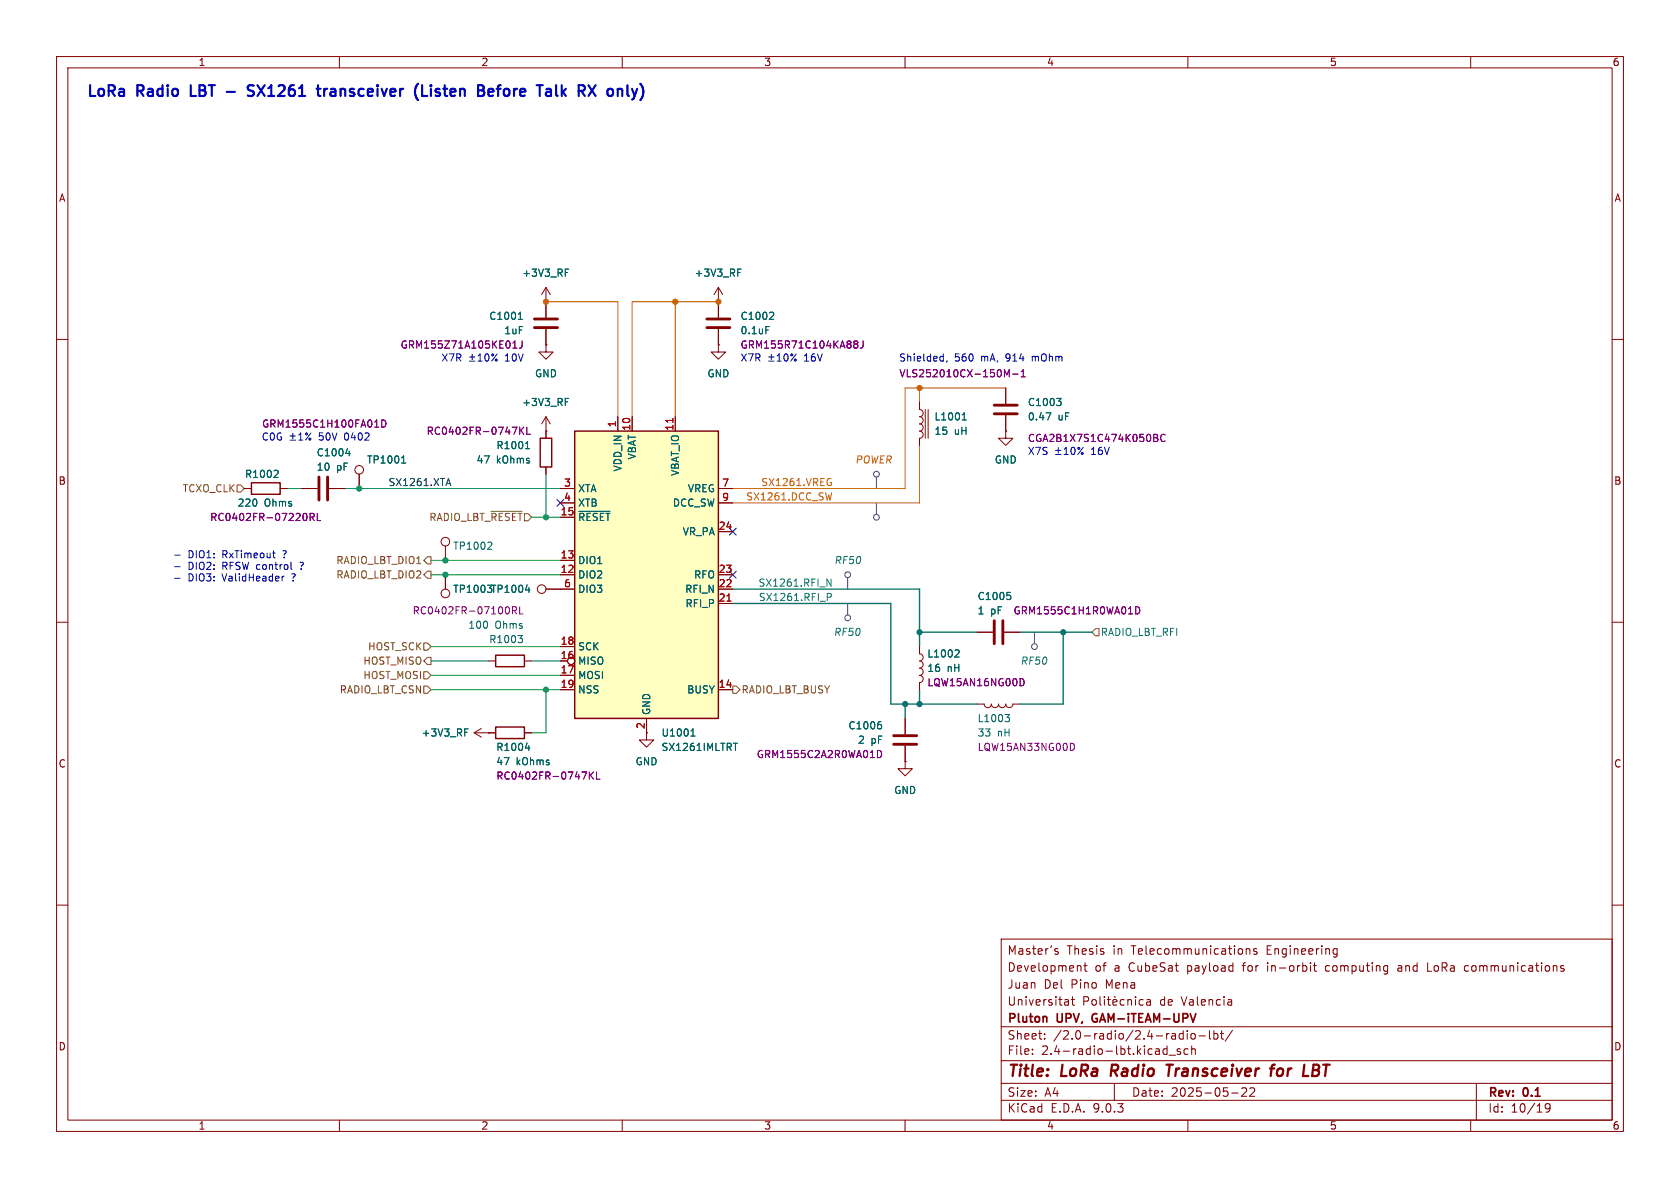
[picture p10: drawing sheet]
(kicad_sch
 (version 20250114)
 (generator "eeschema")
 (generator_version "9.0")
 (paper "A4")
 (title_block
  (title "LoRa Radio Transceiver for LBT")
  (date "2025-05-22")
  (rev "0.1")
  (company "Pluton UPV, GAM-iTEAM-UPV")
  (comment 1 "Universitat Politècnica de Valencia")
  (comment 2 "Juan Del Pino Mena")
  (comment 3 "Development of a CubeSat payload for in-orbit computing and LoRa communications")
  (comment 4 "Master’s Thesis in Telecommunications Engineering"))
 (lib_symbols
  (symbol "Connector:TestPoint"
   (pin_numbers (hide yes))
   (pin_names
    (offset 0.762) (hide yes)) (exclude_from_sim no) (in_bom yes) (on_board yes)
   (property "Reference" "TP" (at 0 6.858 0) (effects (font (size 1.27 1.27))))
   (property "Value" "TestPoint" (at 0 5.08 0) (effects (font (size 1.27 1.27))))
   (property "Footprint" "" (at 5.08 0 0) (effects (font (size 1.27 1.27)) (hide yes)))
   (property "Datasheet" "~" (at 5.08 0 0) (effects (font (size 1.27 1.27)) (hide yes)))
   (property "Description" "test point" (at 0 0 0) (effects (font (size 1.27 1.27)) (hide yes)))
   (symbol "TestPoint_0_1"
    (circle (center 0 3.302) (radius 0.762) (stroke (width 0) (type default)) (fill (type none))))
   (symbol "TestPoint_1_1"
    (pin passive line (at 0 0 90) (length 2.54) (name "1" (effects (font (size 1.27 1.27)))) (number "1" (effects (font (size 1.27 1.27))))))
   (embedded_fonts no))
  (symbol "Device:C"
   (pin_numbers (hide yes))
   (pin_names
    (offset 0.254)) (exclude_from_sim no) (in_bom yes) (on_board yes)
   (property "Reference" "C" (at 0.635 2.54 0) (effects (font (size 1.27 1.27)) (justify left)))
   (property "Value" "C" (at 0.635 -2.54 0) (effects (font (size 1.27 1.27)) (justify left)))
   (property "Footprint" "" (at 0.9652 -3.81 0) (effects (font (size 1.27 1.27)) (hide yes)))
   (property "Datasheet" "~" (at 0 0 0) (effects (font (size 1.27 1.27)) (hide yes)))
   (property "Description" "Unpolarized capacitor" (at 0 0 0) (effects (font (size 1.27 1.27)) (hide yes)))
   (symbol "C_0_1"
    (polyline (pts (xy -2.032 0.762) (xy 2.032 0.762)) (stroke (width 0.508) (type default)) (fill (type none)))
    (polyline (pts (xy -2.032 -0.762) (xy 2.032 -0.762)) (stroke (width 0.508) (type default)) (fill (type none))))
   (symbol "C_1_1"
    (pin passive line (at 0 3.81 270) (length 2.794) (name "~" (effects (font (size 1.27 1.27)))) (number "1" (effects (font (size 1.27 1.27)))))
    (pin passive line (at 0 -3.81 90) (length 2.794) (name "~" (effects (font (size 1.27 1.27)))) (number "2" (effects (font (size 1.27 1.27))))))
   (embedded_fonts no))
  (symbol "Device:L"
   (pin_numbers (hide yes))
   (pin_names
    (offset 1.016) (hide yes)) (exclude_from_sim no) (in_bom yes) (on_board yes)
   (property "Reference" "L" (at -1.27 0 90) (effects (font (size 1.27 1.27))))
   (property "Value" "L" (at 1.905 0 90) (effects (font (size 1.27 1.27))))
   (property "Footprint" "" (at 0 0 0) (effects (font (size 1.27 1.27)) (hide yes)))
   (property "Datasheet" "~" (at 0 0 0) (effects (font (size 1.27 1.27)) (hide yes)))
   (property "Description" "Inductor" (at 0 0 0) (effects (font (size 1.27 1.27)) (hide yes)))
   (symbol "L_0_1"
    (arc (start 0 2.54) (mid 0.6323 1.905) (end 0 1.27) (stroke (width 0) (type default)) (fill (type none)))
    (arc (start 0 1.27) (mid 0.6323 0.635) (end 0 0) (stroke (width 0) (type default)) (fill (type none)))
    (arc (start 0 0) (mid 0.6323 -0.635) (end 0 -1.27) (stroke (width 0) (type default)) (fill (type none)))
    (arc (start 0 -1.27) (mid 0.6323 -1.905) (end 0 -2.54) (stroke (width 0) (type default)) (fill (type none))))
   (symbol "L_1_1"
    (pin passive line (at 0 3.81 270) (length 1.27) (name "1" (effects (font (size 1.27 1.27)))) (number "1" (effects (font (size 1.27 1.27)))))
    (pin passive line (at 0 -3.81 90) (length 1.27) (name "2" (effects (font (size 1.27 1.27)))) (number "2" (effects (font (size 1.27 1.27))))))
   (embedded_fonts no))
  (symbol "Device:L_Iron"
   (pin_numbers (hide yes))
   (pin_names
    (offset 1.016) (hide yes)) (exclude_from_sim no) (in_bom yes) (on_board yes)
   (property "Reference" "L" (at -1.27 0 90) (effects (font (size 1.27 1.27))))
   (property "Value" "L_Iron" (at 2.794 0 90) (effects (font (size 1.27 1.27))))
   (property "Footprint" "" (at 0 0 0) (effects (font (size 1.27 1.27)) (hide yes)))
   (property "Datasheet" "~" (at 0 0 0) (effects (font (size 1.27 1.27)) (hide yes)))
   (property "Description" "Inductor with iron core" (at 0 0 0) (effects (font (size 1.27 1.27)) (hide yes)))
   (symbol "L_Iron_0_1"
    (arc (start 0 2.54) (mid 0.6323 1.905) (end 0 1.27) (stroke (width 0) (type default)) (fill (type none)))
    (arc (start 0 1.27) (mid 0.6323 0.635) (end 0 0) (stroke (width 0) (type default)) (fill (type none)))
    (arc (start 0 0) (mid 0.6323 -0.635) (end 0 -1.27) (stroke (width 0) (type default)) (fill (type none)))
    (arc (start 0 -1.27) (mid 0.6323 -1.905) (end 0 -2.54) (stroke (width 0) (type default)) (fill (type none)))
    (polyline (pts (xy 1.016 2.54) (xy 1.016 -2.54)) (stroke (width 0) (type default)) (fill (type none)))
    (polyline (pts (xy 1.524 -2.54) (xy 1.524 2.54)) (stroke (width 0) (type default)) (fill (type none))))
   (symbol "L_Iron_1_1"
    (pin passive line (at 0 3.81 270) (length 1.27) (name "1" (effects (font (size 1.27 1.27)))) (number "1" (effects (font (size 1.27 1.27)))))
    (pin passive line (at 0 -3.81 90) (length 1.27) (name "2" (effects (font (size 1.27 1.27)))) (number "2" (effects (font (size 1.27 1.27))))))
   (embedded_fonts no))
  (symbol "Device:R"
   (pin_numbers (hide yes))
   (pin_names
    (offset 0)) (exclude_from_sim no) (in_bom yes) (on_board yes)
   (property "Reference" "R" (at 2.032 0 90) (effects (font (size 1.27 1.27))))
   (property "Value" "R" (at 0 0 90) (effects (font (size 1.27 1.27))))
   (property "Footprint" "" (at -1.778 0 90) (effects (font (size 1.27 1.27)) (hide yes)))
   (property "Datasheet" "~" (at 0 0 0) (effects (font (size 1.27 1.27)) (hide yes)))
   (property "Description" "Resistor" (at 0 0 0) (effects (font (size 1.27 1.27)) (hide yes)))
   (symbol "R_0_1"
    (rectangle (start -1.016 -2.54) (end 1.016 2.54) (stroke (width 0.254) (type default)) (fill (type none))))
   (symbol "R_1_1"
    (pin passive line (at 0 3.81 270) (length 1.27) (name "~" (effects (font (size 1.27 1.27)))) (number "1" (effects (font (size 1.27 1.27)))))
    (pin passive line (at 0 -3.81 90) (length 1.27) (name "~" (effects (font (size 1.27 1.27)))) (number "2" (effects (font (size 1.27 1.27))))))
   (embedded_fonts no))
  (symbol "RF:SX1261IMLTRT" (exclude_from_sim no) (in_bom yes) (on_board yes)
   (property "Reference" "U" (at 13.97 24.13 0) (effects (font (size 1.27 1.27)) (justify left)))
   (property "Value" "SX1261IMLTRT" (at 13.97 21.59 0) (effects (font (size 1.27 1.27)) (justify left)))
   (property "Footprint" "Package_DFN_QFN:QFN-24-1EP_4x4mm_P0.5mm_EP2.6x2.6mm" (at 1.27 -31.75 0) (effects (font (size 1.27 1.27)) (hide yes)))
   (property "Datasheet" "https://semtech.file.force.com/sfc/dist/version/download/?oid=00DE0000000JelG&ids=0682R00000IjPWSQA3&d=%2Fa%2F2R000000Un7F%2FyT.fKdAr9ZAo3cJLc4F2cBdUsMftpT2vsOICP7NmvMo" (at 1.27 -29.21 0) (effects (font (size 1.27 1.27)) (hide yes)))
   (property "Description" "150 MHz to 960 MHz Low Power Long Range Transceiver, 14dBm output power, spreading factor from 5 to 12, LoRA, QFN-24" (at 0 0 0) (effects (font (size 1.27 1.27)) (hide yes)))
   (symbol "SX1261IMLTRT_0_1"
    (rectangle (start -12.7 25.4) (end 12.7 -25.4) (stroke (width 0.254) (type default)) (fill (type background))))
   (symbol "SX1261IMLTRT_1_1"
    (pin bidirectional line (at -15.24 15.24 0) (length 2.54) (name "XTA" (effects (font (size 1.27 1.27)))) (number "3" (effects (font (size 1.27 1.27)))))
    (pin bidirectional line (at -15.24 12.7 0) (length 2.54) (name "XTB" (effects (font (size 1.27 1.27)))) (number "4" (effects (font (size 1.27 1.27)))))
    (pin input line (at -15.24 10.16 0) (length 2.54) (name "~{RESET}" (effects (font (size 1.27 1.27)))) (number "15" (effects (font (size 1.27 1.27)))))
    (pin bidirectional line (at -15.24 2.54 0) (length 2.54) (name "DIO1" (effects (font (size 1.27 1.27)))) (number "13" (effects (font (size 1.27 1.27)))))
    (pin bidirectional line (at -15.24 0 0) (length 2.54) (name "DIO2" (effects (font (size 1.27 1.27)))) (number "12" (effects (font (size 1.27 1.27)))))
    (pin bidirectional line (at -15.24 -2.54 0) (length 2.54) (name "DIO3" (effects (font (size 1.27 1.27)))) (number "6" (effects (font (size 1.27 1.27)))))
    (pin input line (at -15.24 -12.7 0) (length 2.54) (name "SCK" (effects (font (size 1.27 1.27)))) (number "18" (effects (font (size 1.27 1.27)))))
    (pin tri_state inverted (at -15.24 -15.24 0) (length 2.54) (name "MISO" (effects (font (size 1.27 1.27)))) (number "16" (effects (font (size 1.27 1.27)))))
    (pin input line (at -15.24 -17.78 0) (length 2.54) (name "MOSI" (effects (font (size 1.27 1.27)))) (number "17" (effects (font (size 1.27 1.27)))))
    (pin input line (at -15.24 -20.32 0) (length 2.54) (name "NSS" (effects (font (size 1.27 1.27)))) (number "19" (effects (font (size 1.27 1.27)))))
    (pin power_in line (at -5.08 27.94 270) (length 2.54) (name "VDD_IN" (effects (font (size 1.27 1.27)))) (number "1" (effects (font (size 1.27 1.27)))))
    (pin power_in line (at -2.54 27.94 270) (length 2.54) (name "VBAT" (effects (font (size 1.27 1.27)))) (number "10" (effects (font (size 1.27 1.27)))))
    (pin power_in line (at 0 -27.94 90) (length 2.54) (name "GND" (effects (font (size 1.27 1.27)))) (number "2" (effects (font (size 1.27 1.27)))))
    (pin passive line (at 0 -27.94 90) (length 2.54) (hide yes) (name "GND" (effects (font (size 1.27 1.27)))) (number "20" (effects (font (size 1.27 1.27)))))
    (pin passive line (at 0 -27.94 90) (length 2.54) (hide yes) (name "GND" (effects (font (size 1.27 1.27)))) (number "25" (effects (font (size 1.27 1.27)))))
    (pin passive line (at 0 -27.94 90) (length 2.54) (hide yes) (name "GND" (effects (font (size 1.27 1.27)))) (number "5" (effects (font (size 1.27 1.27)))))
    (pin passive line (at 0 -27.94 90) (length 2.54) (hide yes) (name "GND" (effects (font (size 1.27 1.27)))) (number "8" (effects (font (size 1.27 1.27)))))
    (pin power_in line (at 5.08 27.94 270) (length 2.54) (name "VBAT_IO" (effects (font (size 1.27 1.27)))) (number "11" (effects (font (size 1.27 1.27)))))
    (pin power_out line (at 15.24 15.24 180) (length 2.54) (name "VREG" (effects (font (size 1.27 1.27)))) (number "7" (effects (font (size 1.27 1.27)))))
    (pin power_out line (at 15.24 12.7 180) (length 2.54) (name "DCC_SW" (effects (font (size 1.27 1.27)))) (number "9" (effects (font (size 1.27 1.27)))))
    (pin power_out line (at 15.24 7.62 180) (length 2.54) (name "VR_PA" (effects (font (size 1.27 1.27)))) (number "24" (effects (font (size 1.27 1.27)))))
    (pin output line (at 15.24 0 180) (length 2.54) (name "RFO" (effects (font (size 1.27 1.27)))) (number "23" (effects (font (size 1.27 1.27)))))
    (pin input line (at 15.24 -2.54 180) (length 2.54) (name "RFI_N" (effects (font (size 1.27 1.27)))) (number "22" (effects (font (size 1.27 1.27)))))
    (pin input line (at 15.24 -5.08 180) (length 2.54) (name "RFI_P" (effects (font (size 1.27 1.27)))) (number "21" (effects (font (size 1.27 1.27)))))
    (pin output line (at 15.24 -20.32 180) (length 2.54) (name "BUSY" (effects (font (size 1.27 1.27)))) (number "14" (effects (font (size 1.27 1.27))))))
   (embedded_fonts no))
  (symbol "power:+3.3V"
   (power)
   (pin_numbers (hide yes))
   (pin_names
    (offset 0) (hide yes)) (exclude_from_sim no) (in_bom yes) (on_board yes)
   (property "Reference" "#PWR" (at 0 -3.81 0) (effects (font (size 1.27 1.27)) (hide yes)))
   (property "Value" "+3.3V" (at 0 3.556 0) (effects (font (size 1.27 1.27))))
   (property "Footprint" "" (at 0 0 0) (effects (font (size 1.27 1.27)) (hide yes)))
   (property "Datasheet" "" (at 0 0 0) (effects (font (size 1.27 1.27)) (hide yes)))
   (property "Description" "Power symbol creates a global label with name \"+3.3V\"" (at 0 0 0) (effects (font (size 1.27 1.27)) (hide yes)))
   (symbol "+3.3V_0_1"
    (polyline (pts (xy -0.762 1.27) (xy 0 2.54)) (stroke (width 0) (type default)) (fill (type none)))
    (polyline (pts (xy 0 2.54) (xy 0.762 1.27)) (stroke (width 0) (type default)) (fill (type none)))
    (polyline (pts (xy 0 0) (xy 0 2.54)) (stroke (width 0) (type default)) (fill (type none))))
   (symbol "+3.3V_1_1"
    (pin power_in line (at 0 0 90) (length 0) (name "~" (effects (font (size 1.27 1.27)))) (number "1" (effects (font (size 1.27 1.27))))))
   (embedded_fonts no))
  (symbol "power:GND"
   (power)
   (pin_numbers (hide yes))
   (pin_names
    (offset 0) (hide yes)) (exclude_from_sim no) (in_bom yes) (on_board yes)
   (property "Reference" "#PWR" (at 0 -6.35 0) (effects (font (size 1.27 1.27)) (hide yes)))
   (property "Value" "GND" (at 0 -3.81 0) (effects (font (size 1.27 1.27))))
   (property "Footprint" "" (at 0 0 0) (effects (font (size 1.27 1.27)) (hide yes)))
   (property "Datasheet" "" (at 0 0 0) (effects (font (size 1.27 1.27)) (hide yes)))
   (property "Description" "Power symbol creates a global label with name \"GND\" , ground" (at 0 0 0) (effects (font (size 1.27 1.27)) (hide yes)))
   (symbol "GND_0_1"
    (polyline (pts (xy 0 0) (xy 0 -1.27) (xy 1.27 -1.27) (xy 0 -2.54) (xy -1.27 -1.27) (xy 0 -1.27)) (stroke (width 0) (type default)) (fill (type none))))
   (symbol "GND_1_1"
    (pin power_in line (at 0 0 270) (length 0) (name "~" (effects (font (size 1.27 1.27)))) (number "1" (effects (font (size 1.27 1.27))))))
   (embedded_fonts no)))
 (text "Shielded, 560 mA, 914 mOhm "
  (exclude_from_sim no)
  (at 173.99 63.5 0)
  (effects (font (size 1.27 1.27))))
 (text "X7R ±10% 16V"
  (exclude_from_sim no)
  (at 130.81 63.5 0)
  (effects (font (size 1.27 1.27)) (justify left)))
 (text "LoRa Radio LBT - SX1261 transceiver (Listen Before Talk RX only)"
  (exclude_from_sim no)
  (at 15.24 15.24 0)
  (effects (font (size 1.905 1.905) (thickness 0.381)
    (bold yes)) (justify left top)))
 (text "C0G ±1% 50V 0402"
  (exclude_from_sim no)
  (at 55.88 77.47 0)
  (effects (font (size 1.27 1.27))))
 (text "- DIO1: RxTimeout ?\n- DIO2: RFSW control ?\n- DIO3: ValidHeader ? "
  (exclude_from_sim no)
  (at 30.48 100.33 0)
  (effects (font (size 1.27 1.27)) (justify left)))
 (text "X7R ±10% 10V"
  (exclude_from_sim no)
  (at 92.71 63.5 0)
  (effects (font (size 1.27 1.27)) (justify right)))
 (text "X7S ±10% 16V"
  (exclude_from_sim no)
  (at 181.61 80.01 0)
  (effects (font (size 1.27 1.27)) (justify left)))
 (junction
  (at 63.5 86.36)
  (diameter 0)
  (color 0 0 0 0))
 (junction
  (at 96.52 91.44)
  (diameter 0)
  (color 0 0 0 0))
 (junction
  (at 119.38 53.34)
  (diameter 0)
  (color 0 0 0 0))
 (junction
  (at 127 53.34)
  (diameter 0)
  (color 0 0 0 0))
 (junction
  (at 162.56 124.46)
  (diameter 0)
  (color 0 0 0 0))
 (junction
  (at 78.74 99.06)
  (diameter 0)
  (color 0 0 0 0))
 (junction
  (at 96.52 53.34)
  (diameter 0)
  (color 0 0 0 0))
 (junction
  (at 187.96 111.76)
  (diameter 0)
  (color 0 0 0 0))
 (junction
  (at 162.56 111.76)
  (diameter 0)
  (color 0 0 0 0))
 (junction
  (at 96.52 121.92)
  (diameter 0)
  (color 0 0 0 0))
 (junction
  (at 162.56 68.58)
  (diameter 0)
  (color 0 0 0 0))
 (junction
  (at 160.02 124.46)
  (diameter 0)
  (color 0 0 0 0))
 (junction
  (at 78.74 101.6)
  (diameter 0)
  (color 0 0 0 0))
 (no_connect
  (at 99.06 88.9))
 (no_connect
  (at 129.54 101.6))
 (no_connect
  (at 129.54 93.98))
 (wire
  (pts (xy 160.02 86.36) (xy 160.02 68.58))
  (stroke (width 0) (type default)))
 (wire
  (pts (xy 53.34 86.36) (xy 50.8 86.36))
  (stroke (width 0) (type default)))
 (wire
  (pts (xy 129.54 88.9) (xy 162.56 88.9))
  (stroke (width 0) (type default)))
 (wire
  (pts (xy 96.52 121.92) (xy 99.06 121.92))
  (stroke (width 0) (type default)))
 (wire
  (pts (xy 162.56 68.58) (xy 177.8 68.58))
  (stroke (width 0) (type default)))
 (wire
  (pts (xy 160.02 124.46) (xy 160.02 127))
  (stroke (width 0) (type default)))
 (wire
  (pts (xy 96.52 83.82) (xy 96.52 91.44))
  (stroke (width 0) (type default)))
 (wire
  (pts (xy 160.02 68.58) (xy 162.56 68.58))
  (stroke (width 0) (type default)))
 (wire
  (pts (xy 60.96 86.36) (xy 63.5 86.36))
  (stroke (width 0) (type default)))
 (wire
  (pts (xy 160.02 124.46) (xy 157.48 124.46))
  (stroke (width 0) (type default)))
 (wire
  (pts (xy 93.98 129.54) (xy 96.52 129.54))
  (stroke (width 0) (type default)))
 (wire
  (pts (xy 129.54 104.14) (xy 162.56 104.14))
  (stroke (width 0) (type default)))
 (wire
  (pts (xy 187.96 111.76) (xy 187.96 124.46))
  (stroke (width 0) (type default)))
 (wire
  (pts (xy 78.74 99.06) (xy 99.06 99.06))
  (stroke (width 0) (type default)))
 (wire
  (pts (xy 119.38 53.34) (xy 127 53.34))
  (stroke (width 0) (type default)))
 (wire
  (pts (xy 76.2 114.3) (xy 99.06 114.3))
  (stroke (width 0) (type default)))
 (wire
  (pts (xy 162.56 111.76) (xy 162.56 114.3))
  (stroke (width 0) (type default)))
 (wire
  (pts (xy 160.02 124.46) (xy 162.56 124.46))
  (stroke (width 0) (type default)))
 (wire
  (pts (xy 187.96 111.76) (xy 193.04 111.76))
  (stroke (width 0) (type default)))
 (wire
  (pts (xy 129.54 106.68) (xy 157.48 106.68))
  (stroke (width 0) (type default)))
 (wire
  (pts (xy 63.5 86.36) (xy 99.06 86.36))
  (stroke (width 0) (type default)))
 (wire
  (pts (xy 162.56 104.14) (xy 162.56 111.76))
  (stroke (width 0) (type default)))
 (wire
  (pts (xy 96.52 53.34) (xy 109.22 53.34))
  (stroke (width 0) (type default)))
 (wire
  (pts (xy 76.2 99.06) (xy 78.74 99.06))
  (stroke (width 0) (type default)))
 (wire
  (pts (xy 93.98 116.84) (xy 99.06 116.84))
  (stroke (width 0) (type default)))
 (wire
  (pts (xy 111.76 53.34) (xy 111.76 73.66))
  (stroke (width 0) (type default)))
 (wire
  (pts (xy 129.54 86.36) (xy 160.02 86.36))
  (stroke (width 0) (type default)))
 (wire
  (pts (xy 162.56 124.46) (xy 172.72 124.46))
  (stroke (width 0) (type default)))
 (wire
  (pts (xy 76.2 119.38) (xy 99.06 119.38))
  (stroke (width 0) (type default)))
 (wire
  (pts (xy 109.22 53.34) (xy 109.22 73.66))
  (stroke (width 0) (type default)))
 (wire
  (pts (xy 180.34 111.76) (xy 187.96 111.76))
  (stroke (width 0) (type default)))
 (wire
  (pts (xy 172.72 111.76) (xy 162.56 111.76))
  (stroke (width 0) (type default)))
 (wire
  (pts (xy 96.52 129.54) (xy 96.52 121.92))
  (stroke (width 0) (type default)))
 (wire
  (pts (xy 180.34 124.46) (xy 187.96 124.46))
  (stroke (width 0) (type default)))
 (wire
  (pts (xy 96.52 91.44) (xy 99.06 91.44))
  (stroke (width 0) (type default)))
 (wire
  (pts (xy 78.74 101.6) (xy 99.06 101.6))
  (stroke (width 0) (type default)))
 (wire
  (pts (xy 162.56 78.74) (xy 162.56 88.9))
  (stroke (width 0) (type default)))
 (wire
  (pts (xy 157.48 106.68) (xy 157.48 124.46))
  (stroke (width 0) (type default)))
 (wire
  (pts (xy 119.38 53.34) (xy 119.38 73.66))
  (stroke (width 0) (type default)))
 (wire
  (pts (xy 76.2 121.92) (xy 96.52 121.92))
  (stroke (width 0) (type default)))
 (wire
  (pts (xy 111.76 53.34) (xy 119.38 53.34))
  (stroke (width 0) (type default)))
 (wire
  (pts (xy 76.2 101.6) (xy 78.74 101.6))
  (stroke (width 0) (type default)))
 (wire
  (pts (xy 162.56 121.92) (xy 162.56 124.46))
  (stroke (width 0) (type default)))
 (wire
  (pts (xy 162.56 71.12) (xy 162.56 68.58))
  (stroke (width 0) (type default)))
 (wire
  (pts (xy 93.98 91.44) (xy 96.52 91.44))
  (stroke (width 0) (type default)))
 (wire
  (pts (xy 76.2 116.84) (xy 86.36 116.84))
  (stroke (width 0) (type default)))
 (label "SX1261.RFI_N"
  (at 147.32 104.14 180)
  (effects (font (size 1.27 1.27)) (justify right bottom)))
 (label "SX1261.VREG"
  (at 147.32 86.36 180)
  (effects (font (size 1.27 1.27)) (justify right bottom)))
 (label "SX1261.XTA"
  (at 68.58 86.36 0)
  (effects (font (size 1.27 1.27)) (justify left bottom)))
 (label "SX1261.DCC_SW"
  (at 147.32 88.9 180)
  (effects (font (size 1.27 1.27)) (justify right bottom)))
 (label "SX1261.RFI_P"
  (at 147.32 106.68 180)
  (effects (font (size 1.27 1.27)) (justify right bottom)))
 (hierarchical_label "HOST_MISO"
  (shape output)
  (at 76.2 116.84 180)
  (effects (font (size 1.27 1.27)) (justify right)))
 (hierarchical_label "TCXO_CLK"
  (shape input)
  (at 43.18 86.36 180)
  (effects (font (size 1.27 1.27)) (justify right)))
 (hierarchical_label "RADIO_LBT_~{RESET}"
  (shape input)
  (at 93.98 91.44 180)
  (effects (font (size 1.27 1.27)) (justify right)))
 (hierarchical_label "HOST_MOSI"
  (shape input)
  (at 76.2 119.38 180)
  (effects (font (size 1.27 1.27)) (justify right)))
 (hierarchical_label "RADIO_LBT_BUSY"
  (shape output)
  (at 129.54 121.92 0)
  (effects (font (size 1.27 1.27)) (justify left)))
 (hierarchical_label "RADIO_LBT_CSN"
  (shape input)
  (at 76.2 121.92 180)
  (effects (font (size 1.27 1.27)) (justify right)))
 (hierarchical_label "RADIO_LBT_DIO2"
  (shape output)
  (at 76.2 101.6 180)
  (effects (font (size 1.27 1.27)) (justify right)))
 (hierarchical_label "RADIO_LBT_DIO1"
  (shape output)
  (at 76.2 99.06 180)
  (effects (font (size 1.27 1.27)) (justify right)))
 (hierarchical_label "HOST_SCK"
  (shape input)
  (at 76.2 114.3 180)
  (effects (font (size 1.27 1.27)) (justify right)))
 (hierarchical_label "RADIO_LBT_RFI"
  (shape input)
  (at 193.04 111.76 0)
  (effects (font (size 1.27 1.27)) (justify left)))
 (netclass_flag ""
  (length 2.54)
  (shape round)
  (at 154.94 88.9 180)
  (effects (font (size 1.27 1.27)) (justify right bottom))
  (property "Netclass" "POWER" (at 152.4 91.44 0) (effects (font (size 1.27 1.27)
    (italic yes)) (justify right) (hide yes))))
 (netclass_flag ""
  (length 2.54)
  (shape round)
  (at 149.86 104.14 0)
  (effects (font (size 1.27 1.27)) (justify left bottom))
  (property "Netclass" "RF50" (at 152.4 99.06 0) (effects (font (size 1.27 1.27)
    (italic yes)) (justify right))))
 (netclass_flag ""
  (length 2.54)
  (shape round)
  (at 154.94 86.36 0)
  (effects (font (size 1.27 1.27)) (justify left bottom))
  (property "Netclass" "POWER" (at 151.13 81.28 0) (effects (font (size 1.27 1.27)
    (italic yes)) (justify left))))
 (netclass_flag ""
  (length 2.54)
  (shape round)
  (at 182.88 111.76 180)
  (effects (font (size 1.27 1.27)) (justify right bottom))
  (property "Netclass" "RF50" (at 180.34 116.84 0) (effects (font (size 1.27 1.27)
    (italic yes)) (justify left))))
 (netclass_flag ""
  (length 2.54)
  (shape round)
  (at 149.86 106.68 180)
  (effects (font (size 1.27 1.27)) (justify right bottom))
  (property "Netclass" "RF50" (at 147.32 111.76 0) (effects (font (size 1.27 1.27)
    (italic yes)) (justify left))))
 (symbol
  (lib_id "Device:C")
  (at 96.52 57.15 0)
  (mirror x)
  (unit 1)
  (exclude_from_sim no)
  (in_bom yes)
  (on_board yes)
  (dnp no)
  (property "Reference" "C1001" (at 92.71 55.88 0) (effects (font (size 1.27 1.27)) (justify right)))
  (property "Value" "1uF" (at 92.71 58.42 0) (effects (font (size 1.27 1.27)) (justify right)))
  (property "Footprint" "Capacitor_SMD:C_0402_1005Metric" (at 97.4852 53.34 0) (effects (font (size 1.27 1.27)) (hide yes)))
  (property "Datasheet" "~" (at 96.52 57.15 0) (effects (font (size 1.27 1.27)) (hide yes)))
  (property "Description" "Unpolarized capacitor" (at 96.52 57.15 0) (effects (font (size 1.27 1.27)) (hide yes)))
  (property "PartNumber" "GRM155Z71A105KE01J" (at 92.71 60.96 0) (effects (font (size 1.27 1.27)) (justify right)))
  (pin "2")
  (pin "1"))
 (symbol
  (lib_id "power:+3.3V")
  (at 127 53.34 0)
  (unit 1)
  (exclude_from_sim no)
  (in_bom yes)
  (on_board yes)
  (dnp no)
  (fields_autoplaced yes)
  (property "Reference" "#PWR01002" (at 127 57.15 0) (effects (font (size 1.27 1.27)) (hide yes)))
  (property "Value" "+3V3_RF" (at 127 48.26 0) (do_not_autoplace yes) (effects (font (size 1.27 1.27))))
  (property "Footprint" "" (at 127 53.34 0) (effects (font (size 1.27 1.27)) (hide yes)))
  (property "Datasheet" "" (at 127 53.34 0) (effects (font (size 1.27 1.27)) (hide yes)))
  (property "Description" "Power symbol creates a global label with name \"+3.3V\"" (at 127 53.34 0) (effects (font (size 1.27 1.27)) (hide yes)))
  (property "PartNumber" "" (at 127 53.34 0) (effects (font (size 1.27 1.27))))
  (pin "1"))
 (symbol
  (lib_id "power:+3.3V")
  (at 86.36 129.54 90)
  (unit 1)
  (exclude_from_sim no)
  (in_bom yes)
  (on_board yes)
  (dnp no)
  (property "Reference" "#PWR01007" (at 90.17 129.54 0) (effects (font (size 1.27 1.27)) (hide yes)))
  (property "Value" "+3V3_RF" (at 78.74 129.54 90) (do_not_autoplace yes) (effects (font (size 1.27 1.27))))
  (property "Footprint" "" (at 86.36 129.54 0) (effects (font (size 1.27 1.27)) (hide yes)))
  (property "Datasheet" "" (at 86.36 129.54 0) (effects (font (size 1.27 1.27)) (hide yes)))
  (property "Description" "Power symbol creates a global label with name \"+3.3V\"" (at 86.36 129.54 0) (effects (font (size 1.27 1.27)) (hide yes)))
  (property "PartNumber" "" (at 86.36 129.54 0) (effects (font (size 1.27 1.27))))
  (pin "1"))
 (symbol
  (lib_id "Device:C")
  (at 177.8 72.39 180)
  (unit 1)
  (exclude_from_sim no)
  (in_bom yes)
  (on_board yes)
  (dnp no)
  (property "Reference" "C1003" (at 181.61 71.1199 0) (effects (font (size 1.27 1.27)) (justify right)))
  (property "Value" "0.47 uF" (at 181.61 73.6599 0) (effects (font (size 1.27 1.27)) (justify right)))
  (property "Footprint" "Capacitor_SMD:C_0402_1005Metric" (at 176.8348 68.58 0) (effects (font (size 1.27 1.27)) (hide yes)))
  (property "Datasheet" "~" (at 177.8 72.39 0) (effects (font (size 1.27 1.27)) (hide yes)))
  (property "Description" "Unpolarized capacitor" (at 177.8 72.39 0) (effects (font (size 1.27 1.27)) (hide yes)))
  (property "PartNumber" "CGA2B1X7S1C474K050BC" (at 181.61 77.47 0) (effects (font (size 1.27 1.27)) (justify right)))
  (pin "2")
  (pin "1"))
 (symbol
  (lib_id "power:GND")
  (at 160.02 134.62 0)
  (unit 1)
  (exclude_from_sim no)
  (in_bom yes)
  (on_board yes)
  (dnp no)
  (fields_autoplaced yes)
  (property "Reference" "#PWR01009" (at 160.02 140.97 0) (effects (font (size 1.27 1.27)) (hide yes)))
  (property "Value" "GND" (at 160.02 139.7 0) (effects (font (size 1.27 1.27))))
  (property "Footprint" "" (at 160.02 134.62 0) (effects (font (size 1.27 1.27)) (hide yes)))
  (property "Datasheet" "" (at 160.02 134.62 0) (effects (font (size 1.27 1.27)) (hide yes)))
  (property "Description" "Power symbol creates a global label with name \"GND\" , ground" (at 160.02 134.62 0) (effects (font (size 1.27 1.27)) (hide yes)))
  (pin "1"))
 (symbol
  (lib_id "Connector:TestPoint")
  (at 78.74 99.06 0)
  (unit 1)
  (exclude_from_sim no)
  (in_bom yes)
  (on_board yes)
  (dnp no)
  (property "Reference" "TP1002" (at 80.01 96.52 0) (effects (font (size 1.27 1.27)) (justify left)))
  (property "Value" "TestPoint" (at 81.28 97.0279 0) (effects (font (size 1.27 1.27)) (justify left) (hide yes)))
  (property "Footprint" "TestPoint:TestPoint_Pad_D1.0mm" (at 83.82 99.06 0) (effects (font (size 1.27 1.27)) (hide yes)))
  (property "Datasheet" "~" (at 83.82 99.06 0) (effects (font (size 1.27 1.27)) (hide yes)))
  (property "Description" "test point" (at 78.74 99.06 0) (effects (font (size 1.27 1.27)) (hide yes)))
  (property "PartNumber" "" (at 78.74 99.06 0) (effects (font (size 1.27 1.27)) (hide yes)))
  (pin "1"))
 (symbol
  (lib_id "RF:SX1261IMLTRT")
  (at 114.3 101.6 0)
  (unit 1)
  (exclude_from_sim no)
  (in_bom yes)
  (on_board yes)
  (dnp no)
  (property "Reference" "U1001" (at 116.84 129.54 0) (effects (font (size 1.27 1.27)) (justify left)))
  (property "Value" "SX1261IMLTRT" (at 116.84 132.08 0) (effects (font (size 1.27 1.27)) (justify left)))
  (property "Footprint" "Package_DFN_QFN:QFN-24-1EP_4x4mm_P0.5mm_EP2.6x2.6mm" (at 115.57 133.35 0) (effects (font (size 1.27 1.27)) (hide yes)))
  (property "Datasheet" "https://semtech.file.force.com/sfc/dist/version/download/?oid=00DE0000000JelG&ids=0682R00000IjPWSQA3&d=%2Fa%2F2R000000Un7F%2FyT.fKdAr9ZAo3cJLc4F2cBdUsMftpT2vsOICP7NmvMo" (at 115.57 130.81 0) (effects (font (size 1.27 1.27)) (hide yes)))
  (property "Description" "150 MHz to 960 MHz Low Power Long Range Transceiver, 14dBm output power, spreading factor from 5 to 12, LoRA, QFN-24" (at 114.3 101.6 0) (effects (font (size 1.27 1.27)) (hide yes)))
  (property "PartNumber" "" (at 114.3 101.6 0) (effects (font (size 1.27 1.27))))
  (pin "7")
  (pin "6")
  (pin "11")
  (pin "1")
  (pin "21")
  (pin "13")
  (pin "12")
  (pin "19")
  (pin "20")
  (pin "16")
  (pin "22")
  (pin "9")
  (pin "23")
  (pin "25")
  (pin "14")
  (pin "10")
  (pin "15")
  (pin "4")
  (pin "18")
  (pin "3")
  (pin "5")
  (pin "8")
  (pin "24")
  (pin "17")
  (pin "2"))
 (symbol
  (lib_id "Device:R")
  (at 90.17 129.54 270)
  (mirror x)
  (unit 1)
  (exclude_from_sim no)
  (in_bom yes)
  (on_board yes)
  (dnp no)
  (property "Reference" "R1004" (at 87.63 132.08 90) (effects (font (size 1.27 1.27)) (justify left)))
  (property "Value" "47 kOhms" (at 87.63 134.62 90) (effects (font (size 1.27 1.27)) (justify left)))
  (property "Footprint" "Resistor_SMD:R_0402_1005Metric" (at 90.17 131.318 90) (effects (font (size 1.27 1.27)) (hide yes)))
  (property "Datasheet" "~" (at 90.17 129.54 0) (effects (font (size 1.27 1.27)) (hide yes)))
  (property "Description" "Resistor" (at 90.17 129.54 0) (effects (font (size 1.27 1.27)) (hide yes)))
  (property "PartNumber" "RC0402FR-0747KL" (at 87.63 137.16 90) (effects (font (size 1.27 1.27)) (justify left)))
  (pin "2")
  (pin "1"))
 (symbol
  (lib_id "Connector:TestPoint")
  (at 78.74 101.6 180)
  (unit 1)
  (exclude_from_sim no)
  (in_bom yes)
  (on_board yes)
  (dnp no)
  (property "Reference" "TP1003" (at 80.01 104.14 0) (effects (font (size 1.27 1.27)) (justify right)))
  (property "Value" "TestPoint" (at 76.2 103.6321 0) (effects (font (size 1.27 1.27)) (justify left) (hide yes)))
  (property "Footprint" "TestPoint:TestPoint_Pad_D1.0mm" (at 73.66 101.6 0) (effects (font (size 1.27 1.27)) (hide yes)))
  (property "Datasheet" "~" (at 73.66 101.6 0) (effects (font (size 1.27 1.27)) (hide yes)))
  (property "Description" "test point" (at 78.74 101.6 0) (effects (font (size 1.27 1.27)) (hide yes)))
  (property "PartNumber" "" (at 78.74 101.6 0) (effects (font (size 1.27 1.27)) (hide yes)))
  (pin "1"))
 (symbol
  (lib_id "Connector:TestPoint")
  (at 99.06 104.14 90)
  (unit 1)
  (exclude_from_sim no)
  (in_bom yes)
  (on_board yes)
  (dnp no)
  (property "Reference" "TP1004" (at 93.98 104.14 90) (effects (font (size 1.27 1.27)) (justify left)))
  (property "Value" "TestPoint" (at 97.0279 101.6 0) (effects (font (size 1.27 1.27)) (justify left) (hide yes)))
  (property "Footprint" "TestPoint:TestPoint_Pad_D1.0mm" (at 99.06 99.06 0) (effects (font (size 1.27 1.27)) (hide yes)))
  (property "Datasheet" "~" (at 99.06 99.06 0) (effects (font (size 1.27 1.27)) (hide yes)))
  (property "Description" "test point" (at 99.06 104.14 0) (effects (font (size 1.27 1.27)) (hide yes)))
  (property "PartNumber" "" (at 99.06 104.14 0) (effects (font (size 1.27 1.27)) (hide yes)))
  (pin "1"))
 (symbol
  (lib_id "Device:L")
  (at 176.53 124.46 270)
  (unit 1)
  (exclude_from_sim no)
  (in_bom yes)
  (on_board yes)
  (dnp no)
  (property "Reference" "L1003" (at 172.72 127 90) (effects (font (size 1.27 1.27)) (justify left)))
  (property "Value" "33 nH" (at 172.72 129.54 90) (effects (font (size 1.27 1.27)) (justify left)))
  (property "Footprint" "Inductor_SMD:L_0402_1005Metric" (at 176.53 124.46 0) (effects (font (size 1.27 1.27)) (hide yes)))
  (property "Datasheet" "~" (at 176.53 124.46 0) (effects (font (size 1.27 1.27)) (hide yes)))
  (property "Description" "Inductor" (at 176.53 124.46 0) (effects (font (size 1.27 1.27)) (hide yes)))
  (property "PartNumber" "LQW15AN33NG00D" (at 172.72 132.08 90) (effects (font (size 1.27 1.27)) (justify left)))
  (pin "1")
  (pin "2"))
 (symbol
  (lib_id "Device:C")
  (at 127 57.15 180)
  (unit 1)
  (exclude_from_sim no)
  (in_bom yes)
  (on_board yes)
  (dnp no)
  (property "Reference" "C1002" (at 130.81 55.88 0) (effects (font (size 1.27 1.27)) (justify right)))
  (property "Value" "0.1uF" (at 130.81 58.42 0) (effects (font (size 1.27 1.27)) (justify right)))
  (property "Footprint" "Capacitor_SMD:C_0402_1005Metric" (at 126.0348 53.34 0) (effects (font (size 1.27 1.27)) (hide yes)))
  (property "Datasheet" "~" (at 127 57.15 0) (effects (font (size 1.27 1.27)) (hide yes)))
  (property "Description" "Unpolarized capacitor" (at 127 57.15 0) (effects (font (size 1.27 1.27)) (hide yes)))
  (property "PartNumber" "GRM155R71C104KA88J" (at 130.81 60.96 0) (effects (font (size 1.27 1.27)) (justify right)))
  (pin "2")
  (pin "1"))
 (symbol
  (lib_id "power:+3.3V")
  (at 96.52 53.34 0)
  (unit 1)
  (exclude_from_sim no)
  (in_bom yes)
  (on_board yes)
  (dnp no)
  (fields_autoplaced yes)
  (property "Reference" "#PWR01001" (at 96.52 57.15 0) (effects (font (size 1.27 1.27)) (hide yes)))
  (property "Value" "+3V3_RF" (at 96.52 48.26 0) (do_not_autoplace yes) (effects (font (size 1.27 1.27))))
  (property "Footprint" "" (at 96.52 53.34 0) (effects (font (size 1.27 1.27)) (hide yes)))
  (property "Datasheet" "" (at 96.52 53.34 0) (effects (font (size 1.27 1.27)) (hide yes)))
  (property "Description" "Power symbol creates a global label with name \"+3.3V\"" (at 96.52 53.34 0) (effects (font (size 1.27 1.27)) (hide yes)))
  (property "PartNumber" "" (at 96.52 53.34 0) (effects (font (size 1.27 1.27))))
  (pin "1"))
 (symbol
  (lib_id "Device:L_Iron")
  (at 162.56 74.93 0)
  (unit 1)
  (exclude_from_sim no)
  (in_bom yes)
  (on_board yes)
  (dnp no)
  (property "Reference" "L1001" (at 165.1 73.6599 0) (effects (font (size 1.27 1.27)) (justify left)))
  (property "Value" "15 uH" (at 165.1 76.1999 0) (effects (font (size 1.27 1.27)) (justify left)))
  (property "Footprint" "Inductor_SMD:L_1008_2520Metric" (at 162.56 74.93 0) (effects (font (size 1.27 1.27)) (hide yes)))
  (property "Datasheet" "~" (at 162.56 74.93 0) (effects (font (size 1.27 1.27)) (hide yes)))
  (property "Description" "Inductor with iron core" (at 162.56 74.93 0) (effects (font (size 1.27 1.27)) (hide yes)))
  (property "PartNumber" "VLS252010CX-150M-1" (at 181.61 66.04 0) (effects (font (size 1.27 1.27)) (justify right)))
  (pin "2")
  (pin "1"))
 (symbol
  (lib_id "power:GND")
  (at 114.3 129.54 0)
  (unit 1)
  (exclude_from_sim no)
  (in_bom yes)
  (on_board yes)
  (dnp no)
  (fields_autoplaced yes)
  (property "Reference" "#PWR01008" (at 114.3 135.89 0) (effects (font (size 1.27 1.27)) (hide yes)))
  (property "Value" "GND" (at 114.3 134.62 0) (effects (font (size 1.27 1.27))))
  (property "Footprint" "" (at 114.3 129.54 0) (effects (font (size 1.27 1.27)) (hide yes)))
  (property "Datasheet" "" (at 114.3 129.54 0) (effects (font (size 1.27 1.27)) (hide yes)))
  (property "Description" "Power symbol creates a global label with name \"GND\" , ground" (at 114.3 129.54 0) (effects (font (size 1.27 1.27)) (hide yes)))
  (pin "1"))
 (symbol
  (lib_id "Connector:TestPoint")
  (at 63.5 86.36 0)
  (unit 1)
  (exclude_from_sim no)
  (in_bom yes)
  (on_board yes)
  (dnp no)
  (property "Reference" "TP1001" (at 64.77 81.28 0) (effects (font (size 1.27 1.27)) (justify left)))
  (property "Value" "TestPoint" (at 66.04 84.3279 0) (effects (font (size 1.27 1.27)) (justify left) (hide yes)))
  (property "Footprint" "TestPoint:TestPoint_Pad_D1.0mm" (at 68.58 86.36 0) (effects (font (size 1.27 1.27)) (hide yes)))
  (property "Datasheet" "~" (at 68.58 86.36 0) (effects (font (size 1.27 1.27)) (hide yes)))
  (property "Description" "test point" (at 63.5 86.36 0) (effects (font (size 1.27 1.27)) (hide yes)))
  (property "PartNumber" "" (at 63.5 86.36 0) (effects (font (size 1.27 1.27)) (hide yes)))
  (pin "1"))
 (symbol
  (lib_id "Device:C")
  (at 57.15 86.36 90)
  (unit 1)
  (exclude_from_sim no)
  (in_bom yes)
  (on_board yes)
  (dnp no)
  (property "Reference" "C1004" (at 55.88 80.01 90) (effects (font (size 1.27 1.27)) (justify right)))
  (property "Value" "10 pF" (at 55.88 82.55 90) (effects (font (size 1.27 1.27)) (justify right)))
  (property "Footprint" "Capacitor_SMD:C_0402_1005Metric" (at 60.96 85.3948 0) (effects (font (size 1.27 1.27)) (hide yes)))
  (property "Datasheet" "~" (at 57.15 86.36 0) (effects (font (size 1.27 1.27)) (hide yes)))
  (property "Description" "Unpolarized capacitor" (at 57.15 86.36 0) (effects (font (size 1.27 1.27)) (hide yes)))
  (property "PartNumber" "GRM1555C1H100FA01D" (at 68.58 74.93 90) (effects (font (size 1.27 1.27)) (justify left)))
  (pin "2")
  (pin "1"))
 (symbol
  (lib_id "power:+3.3V")
  (at 96.52 76.2 0)
  (unit 1)
  (exclude_from_sim no)
  (in_bom yes)
  (on_board yes)
  (dnp no)
  (fields_autoplaced yes)
  (property "Reference" "#PWR01005" (at 96.52 80.01 0) (effects (font (size 1.27 1.27)) (hide yes)))
  (property "Value" "+3V3_RF" (at 96.52 71.12 0) (do_not_autoplace yes) (effects (font (size 1.27 1.27))))
  (property "Footprint" "" (at 96.52 76.2 0) (effects (font (size 1.27 1.27)) (hide yes)))
  (property "Datasheet" "" (at 96.52 76.2 0) (effects (font (size 1.27 1.27)) (hide yes)))
  (property "Description" "Power symbol creates a global label with name \"+3.3V\"" (at 96.52 76.2 0) (effects (font (size 1.27 1.27)) (hide yes)))
  (property "PartNumber" "" (at 96.52 76.2 0) (effects (font (size 1.27 1.27))))
  (pin "1"))
 (symbol
  (lib_id "Device:L")
  (at 162.56 118.11 0)
  (unit 1)
  (exclude_from_sim no)
  (in_bom yes)
  (on_board yes)
  (dnp no)
  (property "Reference" "L1002" (at 163.83 115.57 0) (effects (font (size 1.27 1.27)) (justify left)))
  (property "Value" "16 nH" (at 163.83 118.11 0) (effects (font (size 1.27 1.27)) (justify left)))
  (property "Footprint" "Inductor_SMD:L_0402_1005Metric" (at 162.56 118.11 0) (effects (font (size 1.27 1.27)) (hide yes)))
  (property "Datasheet" "~" (at 162.56 118.11 0) (effects (font (size 1.27 1.27)) (hide yes)))
  (property "Description" "Inductor" (at 162.56 118.11 0) (effects (font (size 1.27 1.27)) (hide yes)))
  (property "PartNumber" "LQW15AN16NG00D" (at 163.83 120.6501 0) (effects (font (size 1.27 1.27)) (justify left)))
  (pin "1")
  (pin "2"))
 (symbol
  (lib_id "power:GND")
  (at 127 60.96 0)
  (unit 1)
  (exclude_from_sim no)
  (in_bom yes)
  (on_board yes)
  (dnp no)
  (fields_autoplaced yes)
  (property "Reference" "#PWR01004" (at 127 67.31 0) (effects (font (size 1.27 1.27)) (hide yes)))
  (property "Value" "GND" (at 127 66.04 0) (effects (font (size 1.27 1.27))))
  (property "Footprint" "" (at 127 60.96 0) (effects (font (size 1.27 1.27)) (hide yes)))
  (property "Datasheet" "" (at 127 60.96 0) (effects (font (size 1.27 1.27)) (hide yes)))
  (property "Description" "Power symbol creates a global label with name \"GND\" , ground" (at 127 60.96 0) (effects (font (size 1.27 1.27)) (hide yes)))
  (pin "1"))
 (symbol
  (lib_id "Device:R")
  (at 46.99 86.36 270)
  (unit 1)
  (exclude_from_sim no)
  (in_bom yes)
  (on_board yes)
  (dnp no)
  (property "Reference" "R1002" (at 49.53 83.82 90) (effects (font (size 1.27 1.27)) (justify right)))
  (property "Value" "220 Ohms" (at 41.91 88.9 90) (effects (font (size 1.27 1.27)) (justify left)))
  (property "Footprint" "Resistor_SMD:R_0402_1005Metric" (at 46.99 84.582 90) (effects (font (size 1.27 1.27)) (hide yes)))
  (property "Datasheet" "~" (at 46.99 86.36 0) (effects (font (size 1.27 1.27)) (hide yes)))
  (property "Description" "Resistor" (at 46.99 86.36 0) (effects (font (size 1.27 1.27)) (hide yes)))
  (property "PartNumber" "RC0402FR-07220RL" (at 46.99 91.44 90) (effects (font (size 1.27 1.27))))
  (pin "2")
  (pin "1"))
 (symbol
  (lib_id "Device:C")
  (at 176.53 111.76 270)
  (unit 1)
  (exclude_from_sim no)
  (in_bom yes)
  (on_board yes)
  (dnp no)
  (property "Reference" "C1005" (at 172.72 105.41 90) (effects (font (size 1.27 1.27)) (justify left)))
  (property "Value" "1 pF" (at 172.72 107.95 90) (effects (font (size 1.27 1.27)) (justify left)))
  (property "Footprint" "Capacitor_SMD:C_0402_1005Metric" (at 172.72 112.7252 0) (effects (font (size 1.27 1.27)) (hide yes)))
  (property "Datasheet" "~" (at 176.53 111.76 0) (effects (font (size 1.27 1.27)) (hide yes)))
  (property "Description" "Unpolarized capacitor" (at 176.53 111.76 0) (effects (font (size 1.27 1.27)) (hide yes)))
  (property "PartNumber" "GRM1555C1H1R0WA01D" (at 179.07 107.95 90) (effects (font (size 1.27 1.27)) (justify left)))
  (pin "2")
  (pin "1"))
 (symbol
  (lib_id "Device:R")
  (at 90.17 116.84 270)
  (unit 1)
  (exclude_from_sim no)
  (in_bom yes)
  (on_board yes)
  (dnp no)
  (property "Reference" "R1003" (at 92.71 113.03 90) (effects (font (size 1.27 1.27)) (justify right)))
  (property "Value" "100 Ohms" (at 92.71 110.49 90) (effects (font (size 1.27 1.27)) (justify right)))
  (property "Footprint" "Resistor_SMD:R_0402_1005Metric" (at 90.17 115.062 90) (effects (font (size 1.27 1.27)) (hide yes)))
  (property "Datasheet" "~" (at 90.17 116.84 0) (effects (font (size 1.27 1.27)) (hide yes)))
  (property "Description" "Resistor" (at 90.17 116.84 0) (effects (font (size 1.27 1.27)) (hide yes)))
  (property "PartNumber" "RC0402FR-07100RL" (at 92.71 107.95 90) (effects (font (size 1.27 1.27)) (justify right)))
  (pin "2")
  (pin "1"))
 (symbol
  (lib_id "Device:C")
  (at 160.02 130.81 0)
  (unit 1)
  (exclude_from_sim no)
  (in_bom yes)
  (on_board yes)
  (dnp no)
  (property "Reference" "C1006" (at 156.21 128.27 0) (effects (font (size 1.27 1.27)) (justify right)))
  (property "Value" "2 pF" (at 156.21 130.81 0) (effects (font (size 1.27 1.27)) (justify right)))
  (property "Footprint" "Capacitor_SMD:C_0402_1005Metric" (at 160.9852 134.62 0) (effects (font (size 1.27 1.27)) (hide yes)))
  (property "Datasheet" "~" (at 160.02 130.81 0) (effects (font (size 1.27 1.27)) (hide yes)))
  (property "Description" "Unpolarized capacitor" (at 160.02 130.81 0) (effects (font (size 1.27 1.27)) (hide yes)))
  (property "PartNumber" "GRM1555C2A2R0WA01D" (at 156.21 133.35 0) (effects (font (size 1.27 1.27)) (justify right)))
  (pin "2")
  (pin "1"))
 (symbol
  (lib_id "power:GND")
  (at 96.52 60.96 0)
  (unit 1)
  (exclude_from_sim no)
  (in_bom yes)
  (on_board yes)
  (dnp no)
  (fields_autoplaced yes)
  (property "Reference" "#PWR01003" (at 96.52 67.31 0) (effects (font (size 1.27 1.27)) (hide yes)))
  (property "Value" "GND" (at 96.52 66.04 0) (effects (font (size 1.27 1.27))))
  (property "Footprint" "" (at 96.52 60.96 0) (effects (font (size 1.27 1.27)) (hide yes)))
  (property "Datasheet" "" (at 96.52 60.96 0) (effects (font (size 1.27 1.27)) (hide yes)))
  (property "Description" "Power symbol creates a global label with name \"GND\" , ground" (at 96.52 60.96 0) (effects (font (size 1.27 1.27)) (hide yes)))
  (pin "1"))
 (symbol
  (lib_id "power:GND")
  (at 177.8 76.2 0)
  (unit 1)
  (exclude_from_sim no)
  (in_bom yes)
  (on_board yes)
  (dnp no)
  (fields_autoplaced yes)
  (property "Reference" "#PWR01006" (at 177.8 82.55 0) (effects (font (size 1.27 1.27)) (hide yes)))
  (property "Value" "GND" (at 177.8 81.28 0) (effects (font (size 1.27 1.27))))
  (property "Footprint" "" (at 177.8 76.2 0) (effects (font (size 1.27 1.27)) (hide yes)))
  (property "Datasheet" "" (at 177.8 76.2 0) (effects (font (size 1.27 1.27)) (hide yes)))
  (property "Description" "Power symbol creates a global label with name \"GND\" , ground" (at 177.8 76.2 0) (effects (font (size 1.27 1.27)) (hide yes)))
  (pin "1"))
 (symbol
  (lib_id "Device:R")
  (at 96.52 80.01 0)
  (unit 1)
  (exclude_from_sim no)
  (in_bom yes)
  (on_board yes)
  (dnp no)
  (property "Reference" "R1001" (at 93.98 78.74 0) (effects (font (size 1.27 1.27)) (justify right)))
  (property "Value" "47 kOhms" (at 93.98 81.28 0) (effects (font (size 1.27 1.27)) (justify right)))
  (property "Footprint" "Resistor_SMD:R_0402_1005Metric" (at 94.742 80.01 90) (effects (font (size 1.27 1.27)) (hide yes)))
  (property "Datasheet" "~" (at 96.52 80.01 0) (effects (font (size 1.27 1.27)) (hide yes)))
  (property "Description" "Resistor" (at 96.52 80.01 0) (effects (font (size 1.27 1.27)) (hide yes)))
  (property "PartNumber" "RC0402FR-0747KL" (at 93.98 76.2 0) (effects (font (size 1.27 1.27)) (justify right)))
  (pin "2")
  (pin "1")))
